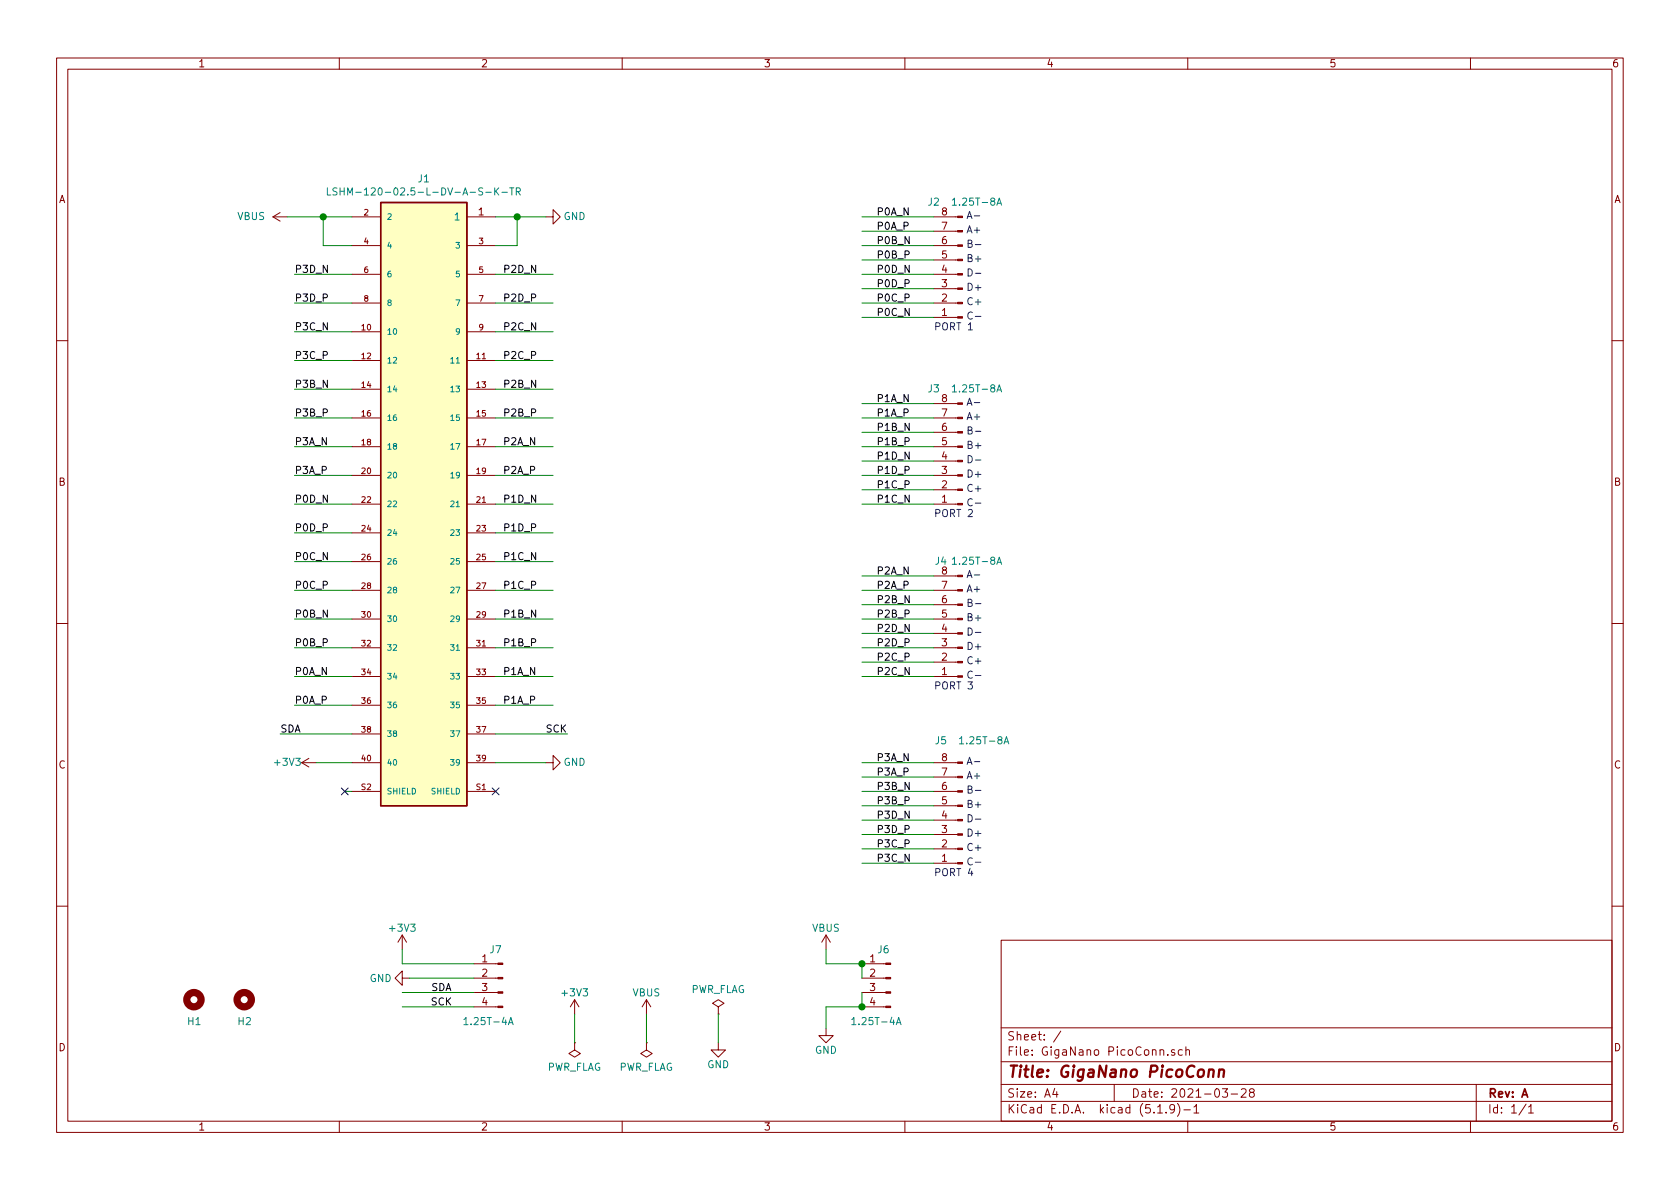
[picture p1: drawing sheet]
EESchema Schematic File Version 4
EELAYER 30 0
EELAYER END
$Descr A4 11693 8268
encoding utf-8
Sheet 1 1
Title "GigaNano PicoConn"
Date "2021-03-28"
Rev "A"
Comp ""
Comment1 ""
Comment2 ""
Comment3 ""
Comment4 ""
$EndDescr
Wire Wire Line
	3450 3500 3850 3500
Wire Wire Line
	2450 1900 2050 1900
Wire Wire Line
	3450 3700 3850 3700
Wire Wire Line
	3450 3900 3850 3900
Wire Wire Line
	3450 4100 3850 4100
Wire Wire Line
	3450 4300 3850 4300
Wire Wire Line
	3450 4500 3850 4500
Wire Wire Line
	3450 4700 3850 4700
Wire Wire Line
	3450 4900 3850 4900
Wire Wire Line
	2450 3500 2050 3500
Wire Wire Line
	2450 3700 2050 3700
Wire Wire Line
	2450 3900 2050 3900
Wire Wire Line
	2450 4100 2050 4100
Wire Wire Line
	2450 4300 2050 4300
Wire Wire Line
	2450 4500 2050 4500
Wire Wire Line
	2450 4700 2050 4700
Wire Wire Line
	2450 4900 2050 4900
$Comp
L GigaNano-PicoConn-rescue:VBUS-power #PWR?
U 1 1
P 2000 1500
AR Path="/5F03D72F/60735A00" Ref="#PWR?"  Part="1" 
AR Path="/5EFFD3CA/60735A00" Ref="#PWR0104"  Part="1" 
AR Path="/60735A00" Ref="#PWR0104"  Part="1" 
F 0 "#PWR0104" H 2000 1350 50  0001 C CNN
F 1 "VBUS" V 2000 1750 50  0000 C CNN
F 2 "" H 2000 1500 50  0001 C CNN
F 3 "" H 2000 1500 50  0001 C CNN
	1    2000 1500
	0    -1   -1   0   
$EndComp
$Comp
L GigaNano-PicoConn-rescue:GND-power #PWR?
U 1 1
P 3800 1500
AR Path="/5F03D72F/60746097" Ref="#PWR?"  Part="1" 
AR Path="/5EFFD3CA/60746097" Ref="#PWR0105"  Part="1" 
AR Path="/60746097" Ref="#PWR0105"  Part="1" 
F 0 "#PWR0105" H 3800 1250 50  0001 C CNN
F 1 "GND" V 3800 1300 50  0000 C CNN
F 2 "" H 3800 1500 50  0001 C CNN
F 3 "" H 3800 1500 50  0001 C CNN
	1    3800 1500
	0    -1   -1   0   
$EndComp
Wire Wire Line
	2450 5500 2400 5500
NoConn ~ 2400 5500
NoConn ~ 3450 5500
Text Label 1950 5100 0    50   ~ 0
SDA
Text Label 3950 5100 2    50   ~ 0
SCK
Wire Wire Line
	2450 5100 1950 5100
$Comp
L GigaNano-PicoConn-rescue:+3V3-power #PWR?
U 1 1
P 2200 5300
AR Path="/5EFE8AAC/6075744F" Ref="#PWR?"  Part="1" 
AR Path="/5F66BF9D/6075744F" Ref="#PWR?"  Part="1" 
AR Path="/5EFFD3CA/6075744F" Ref="#PWR0106"  Part="1" 
AR Path="/6075744F" Ref="#PWR0106"  Part="1" 
F 0 "#PWR0106" H 2200 5150 50  0001 C CNN
F 1 "+3V3" V 2200 5500 50  0000 C CNN
F 2 "" H 2200 5300 50  0001 C CNN
F 3 "" H 2200 5300 50  0001 C CNN
	1    2200 5300
	0    -1   -1   0   
$EndComp
$Comp
L GigaNano-PicoConn-rescue:GND-power #PWR?
U 1 1
P 3800 5300
AR Path="/5EFE8AAC/60757455" Ref="#PWR?"  Part="1" 
AR Path="/5F66BF9D/60757455" Ref="#PWR?"  Part="1" 
AR Path="/5EFFD3CA/60757455" Ref="#PWR0107"  Part="1" 
AR Path="/60757455" Ref="#PWR0107"  Part="1" 
F 0 "#PWR0107" H 3800 5050 50  0001 C CNN
F 1 "GND" V 3800 5100 50  0000 C CNN
F 2 "" H 3800 5300 50  0001 C CNN
F 3 "" H 3800 5300 50  0001 C CNN
	1    3800 5300
	0    -1   -1   0   
$EndComp
Wire Wire Line
	3450 5100 3950 5100
Wire Wire Line
	3450 5300 3800 5300
Wire Wire Line
	2200 5300 2450 5300
$Comp
L GigaNano-PicoConn-rescue:LSHM-120-XX.X-X-DV-A-S-K-GigaBloxTLE J1
U 1 1
P 2950 3500
F 0 "J1" H 2950 5767 50  0000 C CNN
F 1 "LSHM-120-02.5-L-DV-A-S-K-TR" H 2950 5676 50  0000 C CNN
F 2 "GigaBloxTLE:Samtec_LSHM-120-02.5-L-DV-A-S-TR_P0.50mm_Vertical" H 2950 3500 50  0001 L BNN
F 3 "https://www.samtec.com/products/lshm-120-04.0-l-dv-a-s-k-tr" H 2950 3500 50  0001 L BNN
F 4 "CONN SELF-MATE 40POS SMD GOLD" H 2950 3500 50  0001 C CNN "Description"
F 5 "Samtec Inc." H 2950 3500 50  0001 C CNN "MNF"
F 6 "LSHM-120-02.5-L-DV-A-S-K-TR" H 2950 3500 50  0001 C CNN "MPN"
F 7 "5.263" H 2950 3500 50  0001 C CNN "Price ($)"
F 8 "5.263" H 2950 3500 50  0001 C CNN "Cost @ 100pcs"
F 9 "Mouser" H 2950 3500 50  0001 C CNN "Supplier 1"
	1    2950 3500
	-1   0    0    -1  
$EndComp
Wire Wire Line
	3450 1500 3600 1500
Wire Wire Line
	2450 1500 2250 1500
Wire Wire Line
	2450 1700 2250 1700
Wire Wire Line
	2250 1700 2250 1500
Connection ~ 2250 1500
Wire Wire Line
	2250 1500 2000 1500
Wire Wire Line
	3450 1700 3600 1700
Wire Wire Line
	3600 1700 3600 1500
Connection ~ 3600 1500
Wire Wire Line
	3600 1500 3800 1500
$Comp
L GigaNano-PicoConn-rescue:Conn_01x08_Male-Connector J2
U 1 1
P 6700 1900
AR Path="/60468D01" Ref="J2"  Part="1" 
AR Path="/5EFFD3CA/60468D01" Ref="J?"  Part="1" 
AR Path="/6044C236/60468D01" Ref="J?"  Part="1" 
F 0 "J2" H 6900 1400 50  0000 C CNN
F 1 "1.25T-8A" H 6600 1400 50  0000 C CNN
F 2 "Connector_Molex:Molex_PicoBlade_53047-0810_1x08_P1.25mm_Vertical" H 6700 1900 50  0001 C CNN
F 3 "~" H 6700 1900 50  0001 C CNN
F 4 "1.25T-8A" H 6700 1900 50  0001 C CNN "MPN"
F 5 "BOOMELE" H 6700 1900 50  0001 C CNN "MNF"
F 6 "MX1.25 Header Male Blade 0.049\"(1.25mm) 8 Through Hole,P=1.25mm Wire To Board / Wire To Wire Connector RoHS" H 6700 1900 50  0001 C CNN "Description"
F 7 "" H 6700 1900 50  0001 C CNN "LCSC MPN"
F 8 "0.03" H 6700 1900 50  0001 C CNN "Price ($)"
F 9 "C145976" H 6700 1900 50  0001 C CNN "LCSC Part#"
F 10 "0.0326" H 6700 1900 50  0001 C CNN "Cost @ 100pcs"
F 11 "LCSC" H 6700 1900 50  0001 C CNN "Supplier 1"
	1    6700 1900
	-1   0    0    1   
$EndComp
Text Notes 6725 1525 0    50   ~ 0
A-
Text Notes 6725 1625 0    50   ~ 0
A+
Text Notes 6725 1725 0    50   ~ 0
B-
Text Notes 6500 2300 0    50   ~ 0
PORT 1
Text Notes 6725 1825 0    50   ~ 0
B+
Text Notes 6725 1925 0    50   ~ 0
D-
Text Notes 6725 2025 0    50   ~ 0
D+
Text Notes 6725 2125 0    50   ~ 0
C+
Text Notes 6725 2225 0    50   ~ 0
C-
$Comp
L GigaNano-PicoConn-rescue:Conn_01x08_Male-Connector J3
U 1 1
P 6700 3200
AR Path="/6046DA60" Ref="J3"  Part="1" 
AR Path="/5EFFD3CA/6046DA60" Ref="J?"  Part="1" 
AR Path="/6044C236/6046DA60" Ref="J?"  Part="1" 
F 0 "J3" H 6900 2700 50  0000 C CNN
F 1 "1.25T-8A" H 6600 2700 50  0000 C CNN
F 2 "Connector_Molex:Molex_PicoBlade_53047-0810_1x08_P1.25mm_Vertical" H 6700 3200 50  0001 C CNN
F 3 "~" H 6700 3200 50  0001 C CNN
F 4 "MX1.25 Header Male Blade 0.049\"(1.25mm) 8 Through Hole,P=1.25mm Wire To Board / Wire To Wire Connector RoHS" H 6700 3200 50  0001 C CNN "Description"
F 5 "" H 6700 3200 50  0001 C CNN "LCSC MPN"
F 6 "BOOMELE" H 6700 3200 50  0001 C CNN "MNF"
F 7 "1.25T-8A" H 6700 3200 50  0001 C CNN "MPN"
F 8 "0.03" H 6700 3200 50  0001 C CNN "Price ($)"
F 9 "C145976" H 6700 3200 50  0001 C CNN "LCSC Part#"
F 10 "0.0326" H 6700 3200 50  0001 C CNN "Cost @ 100pcs"
F 11 "LCSC" H 6700 3200 50  0001 C CNN "Supplier 1"
	1    6700 3200
	-1   0    0    1   
$EndComp
Text Notes 6725 2825 0    50   ~ 0
A-
Text Notes 6725 2925 0    50   ~ 0
A+
Text Notes 6725 3025 0    50   ~ 0
B-
Text Notes 6725 3125 0    50   ~ 0
B+
Text Notes 6725 3225 0    50   ~ 0
D-
Text Notes 6725 3325 0    50   ~ 0
D+
Text Notes 6725 3425 0    50   ~ 0
C+
Text Notes 6725 3525 0    50   ~ 0
C-
Text Notes 6500 3600 0    50   ~ 0
PORT 2
$Comp
L GigaNano-PicoConn-rescue:Conn_01x08_Male-Connector J4
U 1 1
P 6700 4400
AR Path="/60474A8F" Ref="J4"  Part="1" 
AR Path="/5EFFD3CA/60474A8F" Ref="J?"  Part="1" 
AR Path="/6044C236/60474A8F" Ref="J?"  Part="1" 
F 0 "J4" H 6850 3900 50  0000 C CNN
F 1 "1.25T-8A" H 6600 3900 50  0000 C CNN
F 2 "Connector_Molex:Molex_PicoBlade_53047-0810_1x08_P1.25mm_Vertical" H 6700 4400 50  0001 C CNN
F 3 "~" H 6700 4400 50  0001 C CNN
F 4 "MX1.25 Header Male Blade 0.049\"(1.25mm) 8 Through Hole,P=1.25mm Wire To Board / Wire To Wire Connector RoHS" H 6700 4400 50  0001 C CNN "Description"
F 5 "" H 6700 4400 50  0001 C CNN "LCSC MPN"
F 6 "BOOMELE" H 6700 4400 50  0001 C CNN "MNF"
F 7 "1.25T-8A" H 6700 4400 50  0001 C CNN "MPN"
F 8 "0.03" H 6700 4400 50  0001 C CNN "Price ($)"
F 9 "C145976" H 6700 4400 50  0001 C CNN "LCSC Part#"
F 10 "0.0326" H 6700 4400 50  0001 C CNN "Cost @ 100pcs"
F 11 "LCSC" H 6700 4400 50  0001 C CNN "Supplier 1"
	1    6700 4400
	-1   0    0    1   
$EndComp
$Comp
L GigaNano-PicoConn-rescue:Conn_01x08_Male-Connector J5
U 1 1
P 6700 5700
AR Path="/60474A9B" Ref="J5"  Part="1" 
AR Path="/5EFFD3CA/60474A9B" Ref="J?"  Part="1" 
AR Path="/6044C236/60474A9B" Ref="J?"  Part="1" 
F 0 "J5" H 6850 5150 50  0000 C CNN
F 1 "1.25T-8A" H 6550 5150 50  0000 C CNN
F 2 "Connector_Molex:Molex_PicoBlade_53047-0810_1x08_P1.25mm_Vertical" H 6700 5700 50  0001 C CNN
F 3 "~" H 6700 5700 50  0001 C CNN
F 4 "MX1.25 Header Male Blade 0.049\"(1.25mm) 8 Through Hole,P=1.25mm Wire To Board / Wire To Wire Connector RoHS" H 6700 5700 50  0001 C CNN "Description"
F 5 "" H 6700 5700 50  0001 C CNN "LCSC MPN"
F 6 "BOOMELE" H 6700 5700 50  0001 C CNN "MNF"
F 7 "1.25T-8A" H 6700 5700 50  0001 C CNN "MPN"
F 8 "0.03" H 6700 5700 50  0001 C CNN "Price ($)"
F 9 "C145976" H 6700 5700 50  0001 C CNN "LCSC Part#"
F 10 "0.0326" H 6700 5700 50  0001 C CNN "Cost @ 100pcs"
F 11 "LCSC" H 6700 5700 50  0001 C CNN "Supplier 1"
	1    6700 5700
	-1   0    0    1   
$EndComp
Text Notes 6725 5325 0    50   ~ 0
A-
Text Notes 6725 5425 0    50   ~ 0
A+
Text Notes 6725 5525 0    50   ~ 0
B-
Text Notes 6725 5625 0    50   ~ 0
B+
Text Notes 6725 5725 0    50   ~ 0
D-
Text Notes 6725 5825 0    50   ~ 0
D+
Text Notes 6725 5925 0    50   ~ 0
C+
Text Notes 6725 6025 0    50   ~ 0
C-
Text Notes 6500 6100 0    50   ~ 0
PORT 4
Text Notes 6725 4025 0    50   ~ 0
A-
Text Notes 6725 4125 0    50   ~ 0
A+
Text Notes 6725 4225 0    50   ~ 0
B-
Text Notes 6725 4325 0    50   ~ 0
B+
Text Notes 6725 4425 0    50   ~ 0
D-
Text Notes 6725 4525 0    50   ~ 0
D+
Text Notes 6725 4625 0    50   ~ 0
C+
Text Notes 6725 4725 0    50   ~ 0
C-
Text Notes 6500 4800 0    50   ~ 0
PORT 3
Wire Wire Line
	6000 1500 6500 1500
Wire Wire Line
	6000 1600 6500 1600
Wire Wire Line
	6000 1700 6500 1700
Wire Wire Line
	6000 1800 6500 1800
Wire Wire Line
	6000 1900 6500 1900
Wire Wire Line
	6000 2000 6500 2000
Wire Wire Line
	6000 2100 6500 2100
Wire Wire Line
	6000 2200 6500 2200
Wire Wire Line
	6000 2800 6500 2800
Wire Wire Line
	6000 2900 6500 2900
Wire Wire Line
	6000 3000 6500 3000
Wire Wire Line
	6000 3100 6500 3100
Wire Wire Line
	6000 3200 6500 3200
Wire Wire Line
	6000 3300 6500 3300
Wire Wire Line
	6000 3400 6500 3400
Wire Wire Line
	6000 3500 6500 3500
Wire Wire Line
	6000 4000 6500 4000
Wire Wire Line
	6000 4100 6500 4100
Wire Wire Line
	6000 4200 6500 4200
Wire Wire Line
	6000 4300 6500 4300
Wire Wire Line
	6000 4400 6500 4400
Wire Wire Line
	6000 4500 6500 4500
Wire Wire Line
	6000 4600 6500 4600
Wire Wire Line
	6000 4700 6500 4700
Wire Wire Line
	6000 5300 6500 5300
Wire Wire Line
	6000 5400 6500 5400
Wire Wire Line
	6000 5500 6500 5500
Wire Wire Line
	6000 5600 6500 5600
Wire Wire Line
	6000 5700 6500 5700
Wire Wire Line
	6000 5800 6500 5800
Wire Wire Line
	6000 5900 6500 5900
Wire Wire Line
	6000 6000 6500 6000
$Comp
L GigaNano-PicoConn-rescue:Conn_01x04_Male-Connector J?
U 1 1
P 6200 6800
AR Path="/604C846E/604D0657" Ref="J?"  Part="1" 
AR Path="/604D0657" Ref="J6"  Part="1" 
F 0 "J6" H 6250 7000 50  0000 C CNN
F 1 "1.25T-4A" H 6300 6500 50  0000 C CNN
F 2 "Connector_Molex:Molex_PicoBlade_53047-0410_1x04_P1.25mm_Vertical" H 6200 6800 50  0001 C CNN
F 3 "https://datasheet.lcsc.com/szlcsc/1810221822_BOOMELE-Boom-Precision-Elec-1-25T-4A_C145972.pdf" H 6200 6800 50  0001 C CNN
F 4 "1.25T-4A" H 6200 6800 50  0001 C CNN "MPN"
F 5 "BOOMELE" H 6200 6800 50  0001 C CNN "MNF"
F 6 "MX1.25 Header Male Pin 0.049\"(1.25mm) 4 Through Hole,P=1.25mm Wire To Board / Wire To Wire Connector RoHS" H 6200 6800 50  0001 C CNN "Description"
F 7 "" H 6200 6800 50  0001 C CNN "LCSC MPN"
F 8 "0.014" H 6200 6800 50  0001 C CNN "Price ($)"
F 9 "C145972" H 6200 6800 50  0001 C CNN "LCSC Part#"
F 10 "0.0173" H 6200 6800 50  0001 C CNN "Cost @ 100pcs"
F 11 "LCSC" H 6200 6800 50  0001 C CNN "Supplier 1"
	1    6200 6800
	-1   0    0    -1  
$EndComp
$Comp
L GigaNano-PicoConn-rescue:VBUS-power #PWR?
U 1 1
P 5750 6600
AR Path="/5F03D72F/604D642F" Ref="#PWR?"  Part="1" 
AR Path="/5EFFD3CA/604D642F" Ref="#PWR?"  Part="1" 
AR Path="/604D642F" Ref="#PWR02"  Part="1" 
F 0 "#PWR02" H 5750 6450 50  0001 C CNN
F 1 "VBUS" H 5750 6750 50  0000 C CNN
F 2 "" H 5750 6600 50  0001 C CNN
F 3 "" H 5750 6600 50  0001 C CNN
	1    5750 6600
	1    0    0    -1  
$EndComp
$Comp
L GigaNano-PicoConn-rescue:GND-power #PWR?
U 1 1
P 5750 7150
AR Path="/5EFE8AAC/604D79D4" Ref="#PWR?"  Part="1" 
AR Path="/5F66BF9D/604D79D4" Ref="#PWR?"  Part="1" 
AR Path="/5EFFD3CA/604D79D4" Ref="#PWR?"  Part="1" 
AR Path="/604D79D4" Ref="#PWR04"  Part="1" 
F 0 "#PWR04" H 5750 6900 50  0001 C CNN
F 1 "GND" H 5750 7000 50  0000 C CNN
F 2 "" H 5750 7150 50  0001 C CNN
F 3 "" H 5750 7150 50  0001 C CNN
	1    5750 7150
	1    0    0    -1  
$EndComp
Wire Wire Line
	5750 7150 5750 7000
Wire Wire Line
	5750 7000 6000 7000
Wire Wire Line
	5750 6700 6000 6700
Wire Wire Line
	6000 6800 6000 6700
Connection ~ 6000 6700
Wire Wire Line
	6000 6900 6000 7000
Connection ~ 6000 7000
$Comp
L GigaNano-PicoConn-rescue:+3V3-power #PWR?
U 1 1
P 2800 6600
AR Path="/5EFE8AAC/604F6EB4" Ref="#PWR?"  Part="1" 
AR Path="/5F66BF9D/604F6EB4" Ref="#PWR?"  Part="1" 
AR Path="/5EFFD3CA/604F6EB4" Ref="#PWR?"  Part="1" 
AR Path="/604F6EB4" Ref="#PWR01"  Part="1" 
F 0 "#PWR01" H 2800 6450 50  0001 C CNN
F 1 "+3V3" H 2800 6750 50  0000 C CNN
F 2 "" H 2800 6600 50  0001 C CNN
F 3 "" H 2800 6600 50  0001 C CNN
	1    2800 6600
	1    0    0    -1  
$EndComp
Wire Wire Line
	3300 6700 2800 6700
Wire Wire Line
	2800 6700 2800 6600
$Comp
L GigaNano-PicoConn-rescue:GND-power #PWR?
U 1 1
P 2850 6800
AR Path="/5EFE8AAC/604FE4B5" Ref="#PWR?"  Part="1" 
AR Path="/5F66BF9D/604FE4B5" Ref="#PWR?"  Part="1" 
AR Path="/5EFFD3CA/604FE4B5" Ref="#PWR?"  Part="1" 
AR Path="/604FE4B5" Ref="#PWR03"  Part="1" 
F 0 "#PWR03" H 2850 6550 50  0001 C CNN
F 1 "GND" V 2850 6600 50  0000 C CNN
F 2 "" H 2850 6800 50  0001 C CNN
F 3 "" H 2850 6800 50  0001 C CNN
	1    2850 6800
	0    1    1    0   
$EndComp
Wire Wire Line
	3300 6800 2850 6800
Text Label 3000 6900 0    50   ~ 0
SDA
Text Label 3150 7000 2    50   ~ 0
SCK
Wire Wire Line
	2800 6900 3300 6900
Wire Wire Line
	2800 7000 3300 7000
$Comp
L GigaNano-PicoConn-rescue:MountingHole-Mechanical H1
U 1 1
P 1350 6950
F 0 "H1" H 1300 6800 50  0000 L CNN
F 1 "MountingHole" H 1450 6905 50  0001 L CNN
F 2 "MountingHole:MountingHole_2.2mm_M2_ISO7380_Pad" H 1350 6950 50  0001 C CNN
F 3 "~" H 1350 6950 50  0001 C CNN
F 4 "Mounting hole" H 1350 6950 50  0001 C CNN "Description"
	1    1350 6950
	1    0    0    -1  
$EndComp
$Comp
L GigaNano-PicoConn-rescue:MountingHole-Mechanical H2
U 1 1
P 1700 6950
F 0 "H2" H 1650 6800 50  0000 L CNN
F 1 "MountingHole" H 1800 6905 50  0001 L CNN
F 2 "MountingHole:MountingHole_2.2mm_M2_ISO7380_Pad" H 1700 6950 50  0001 C CNN
F 3 "~" H 1700 6950 50  0001 C CNN
F 4 "Mounting hole" H 1700 6950 50  0001 C CNN "Description"
	1    1700 6950
	1    0    0    -1  
$EndComp
Text Label 2050 4900 0    50   ~ 0
P0A_P
Text Label 2050 4700 0    50   ~ 0
P0A_N
Text Label 2050 4500 0    50   ~ 0
P0B_P
Text Label 2050 4300 0    50   ~ 0
P0B_N
Text Label 2050 3700 0    50   ~ 0
P0D_P
Text Label 2050 3500 0    50   ~ 0
P0D_N
Text Label 3500 4900 0    50   ~ 0
P1A_P
Text Label 3500 4700 0    50   ~ 0
P1A_N
Text Label 3500 4500 0    50   ~ 0
P1B_P
Text Label 3500 4300 0    50   ~ 0
P1B_N
Text Label 3500 4100 0    50   ~ 0
P1C_P
Text Label 3500 3900 0    50   ~ 0
P1C_N
Text Label 3500 3700 0    50   ~ 0
P1D_P
Text Label 3500 3500 0    50   ~ 0
P1D_N
Text Label 2050 4100 0    50   ~ 0
P0C_P
Text Label 2050 3900 0    50   ~ 0
P0C_N
Text Label 3500 3300 0    50   ~ 0
P2A_P
Text Label 6100 1500 0    50   ~ 0
P0A_N
Text Label 6100 1600 0    50   ~ 0
P0A_P
Text Label 6100 1800 0    50   ~ 0
P0B_P
Text Label 6100 1700 0    50   ~ 0
P0B_N
Text Label 6100 2100 0    50   ~ 0
P0C_P
Text Label 6100 2200 0    50   ~ 0
P0C_N
Text Label 6100 2000 0    50   ~ 0
P0D_P
Text Label 6100 1900 0    50   ~ 0
P0D_N
Text Label 6100 2800 0    50   ~ 0
P1A_N
Text Label 6100 3100 0    50   ~ 0
P1B_P
Text Label 6100 3000 0    50   ~ 0
P1B_N
Text Label 6100 3400 0    50   ~ 0
P1C_P
Text Label 6100 3500 0    50   ~ 0
P1C_N
Text Label 6100 3300 0    50   ~ 0
P1D_P
Text Label 6100 3200 0    50   ~ 0
P1D_N
Text Label 6100 4100 0    50   ~ 0
P2A_P
Text Label 6100 4000 0    50   ~ 0
P2A_N
Text Label 6100 4300 0    50   ~ 0
P2B_P
Text Label 6100 4200 0    50   ~ 0
P2B_N
Text Label 6100 4600 0    50   ~ 0
P2C_P
Text Label 6100 4700 0    50   ~ 0
P2C_N
Text Label 6100 4500 0    50   ~ 0
P2D_P
Text Label 6100 4400 0    50   ~ 0
P2D_N
Text Label 6100 5400 0    50   ~ 0
P3A_P
Text Label 6100 5300 0    50   ~ 0
P3A_N
Text Label 6100 5500 0    50   ~ 0
P3B_N
Text Label 6100 5600 0    50   ~ 0
P3B_P
Text Label 6100 6000 0    50   ~ 0
P3C_N
Text Label 6100 5900 0    50   ~ 0
P3C_P
Text Label 6100 5800 0    50   ~ 0
P3D_P
Wire Wire Line
	5750 6600 5750 6700
$Comp
L GigaNano-PicoConn-rescue:PWR_FLAG-power #FLG0101
U 1 1
P 4500 7250
F 0 "#FLG0101" H 4500 7325 50  0001 C CNN
F 1 "PWR_FLAG" H 4500 7423 50  0000 C CNN
F 2 "" H 4500 7250 50  0001 C CNN
F 3 "~" H 4500 7250 50  0001 C CNN
	1    4500 7250
	-1   0    0    1   
$EndComp
$Comp
L GigaNano-PicoConn-rescue:PWR_FLAG-power #FLG0102
U 1 1
P 5000 7050
F 0 "#FLG0102" H 5000 7125 50  0001 C CNN
F 1 "PWR_FLAG" H 5000 7223 50  0000 C CNN
F 2 "" H 5000 7050 50  0001 C CNN
F 3 "~" H 5000 7050 50  0001 C CNN
	1    5000 7050
	1    0    0    -1  
$EndComp
$Comp
L GigaNano-PicoConn-rescue:VBUS-power #PWR?
U 1 1
P 4500 7050
AR Path="/5F03D72F/6049DC41" Ref="#PWR?"  Part="1" 
AR Path="/5EFFD3CA/6049DC41" Ref="#PWR?"  Part="1" 
AR Path="/6049DC41" Ref="#PWR0101"  Part="1" 
F 0 "#PWR0101" H 4500 6900 50  0001 C CNN
F 1 "VBUS" H 4500 7200 50  0000 C CNN
F 2 "" H 4500 7050 50  0001 C CNN
F 3 "" H 4500 7050 50  0001 C CNN
	1    4500 7050
	1    0    0    -1  
$EndComp
$Comp
L GigaNano-PicoConn-rescue:GND-power #PWR?
U 1 1
P 5000 7250
AR Path="/5EFE8AAC/6049E654" Ref="#PWR?"  Part="1" 
AR Path="/5F66BF9D/6049E654" Ref="#PWR?"  Part="1" 
AR Path="/5EFFD3CA/6049E654" Ref="#PWR?"  Part="1" 
AR Path="/6049E654" Ref="#PWR0102"  Part="1" 
F 0 "#PWR0102" H 5000 7000 50  0001 C CNN
F 1 "GND" H 5000 7100 50  0000 C CNN
F 2 "" H 5000 7250 50  0001 C CNN
F 3 "" H 5000 7250 50  0001 C CNN
	1    5000 7250
	1    0    0    -1  
$EndComp
Wire Wire Line
	4500 7250 4500 7050
Wire Wire Line
	5000 7250 5000 7050
$Comp
L GigaNano-PicoConn-rescue:+3V3-power #PWR?
U 1 1
P 4000 7050
AR Path="/5EFE8AAC/604AD7D4" Ref="#PWR?"  Part="1" 
AR Path="/5F66BF9D/604AD7D4" Ref="#PWR?"  Part="1" 
AR Path="/5EFFD3CA/604AD7D4" Ref="#PWR?"  Part="1" 
AR Path="/604AD7D4" Ref="#PWR0103"  Part="1" 
F 0 "#PWR0103" H 4000 6900 50  0001 C CNN
F 1 "+3V3" H 4000 7200 50  0000 C CNN
F 2 "" H 4000 7050 50  0001 C CNN
F 3 "" H 4000 7050 50  0001 C CNN
	1    4000 7050
	1    0    0    -1  
$EndComp
$Comp
L GigaNano-PicoConn-rescue:PWR_FLAG-power #FLG0103
U 1 1
P 4000 7250
F 0 "#FLG0103" H 4000 7325 50  0001 C CNN
F 1 "PWR_FLAG" H 4000 7423 50  0000 C CNN
F 2 "" H 4000 7250 50  0001 C CNN
F 3 "~" H 4000 7250 50  0001 C CNN
	1    4000 7250
	-1   0    0    1   
$EndComp
Wire Wire Line
	4000 7250 4000 7050
Text Label 6100 2900 0    50   ~ 0
P1A_P
Text Label 6100 5700 0    50   ~ 0
P3D_N
Text Label 2050 1900 0    50   ~ 0
P3D_N
Text Label 2050 2100 0    50   ~ 0
P3D_P
Text Label 2050 2300 0    50   ~ 0
P3C_N
Text Label 2050 2500 0    50   ~ 0
P3C_P
Text Label 2050 2700 0    50   ~ 0
P3B_N
Text Label 2050 2900 0    50   ~ 0
P3B_P
Text Label 2050 3100 0    50   ~ 0
P3A_N
Text Label 2050 3300 0    50   ~ 0
P3A_P
Text Label 3500 1900 0    50   ~ 0
P2D_N
Text Label 3500 2100 0    50   ~ 0
P2D_P
Text Label 3500 2300 0    50   ~ 0
P2C_N
Text Label 3500 2500 0    50   ~ 0
P2C_P
Text Label 3500 2700 0    50   ~ 0
P2B_N
Text Label 3500 2900 0    50   ~ 0
P2B_P
Text Label 3500 3100 0    50   ~ 0
P2A_N
Wire Wire Line
	3450 3300 3850 3300
Wire Wire Line
	3450 3100 3850 3100
Wire Wire Line
	3450 2900 3850 2900
Wire Wire Line
	3450 2700 3850 2700
Wire Wire Line
	3450 2500 3850 2500
Wire Wire Line
	3450 2300 3850 2300
Wire Wire Line
	3450 2100 3850 2100
Wire Wire Line
	3450 1900 3850 1900
Wire Wire Line
	2450 3300 2050 3300
Wire Wire Line
	2450 3100 2050 3100
Wire Wire Line
	2450 2900 2050 2900
Wire Wire Line
	2450 2700 2050 2700
Wire Wire Line
	2450 2500 2050 2500
Wire Wire Line
	2450 2300 2050 2300
Wire Wire Line
	2450 2100 2050 2100
$Comp
L GigaNano-PicoConn-rescue:Conn_01x04_Male-Connector J?
U 1 1
P 3500 6800
AR Path="/604C846E/60500FAA" Ref="J?"  Part="1" 
AR Path="/60500FAA" Ref="J7"  Part="1" 
F 0 "J7" H 3550 7000 50  0000 C CNN
F 1 "1.25T-4A" H 3600 6500 50  0000 C CNN
F 2 "Connector_Molex:Molex_PicoBlade_53047-0410_1x04_P1.25mm_Vertical" H 3500 6800 50  0001 C CNN
F 3 "https://datasheet.lcsc.com/szlcsc/1810221822_BOOMELE-Boom-Precision-Elec-1-25T-4A_C145972.pdf" H 3500 6800 50  0001 C CNN
F 4 "1.25T-4A" H 3500 6800 50  0001 C CNN "MPN"
F 5 "BOOMELE" H 3500 6800 50  0001 C CNN "MNF"
F 6 "MX1.25 Header Male Pin 0.049\"(1.25mm) 4 Through Hole,P=1.25mm Wire To Board / Wire To Wire Connector RoHS" H 3500 6800 50  0001 C CNN "Description"
F 7 "" H 3500 6800 50  0001 C CNN "LCSC MPN"
F 8 "0.014" H 3500 6800 50  0001 C CNN "Price ($)"
F 9 "C145972" H 3500 6800 50  0001 C CNN "LCSC Part#"
F 10 "0.0173" H 3500 6800 50  0001 C CNN "Cost @ 100pcs"
F 11 "LCSC" H 3500 6800 50  0001 C CNN "Supplier 1"
	1    3500 6800
	-1   0    0    -1  
$EndComp
$EndSCHEMATC
